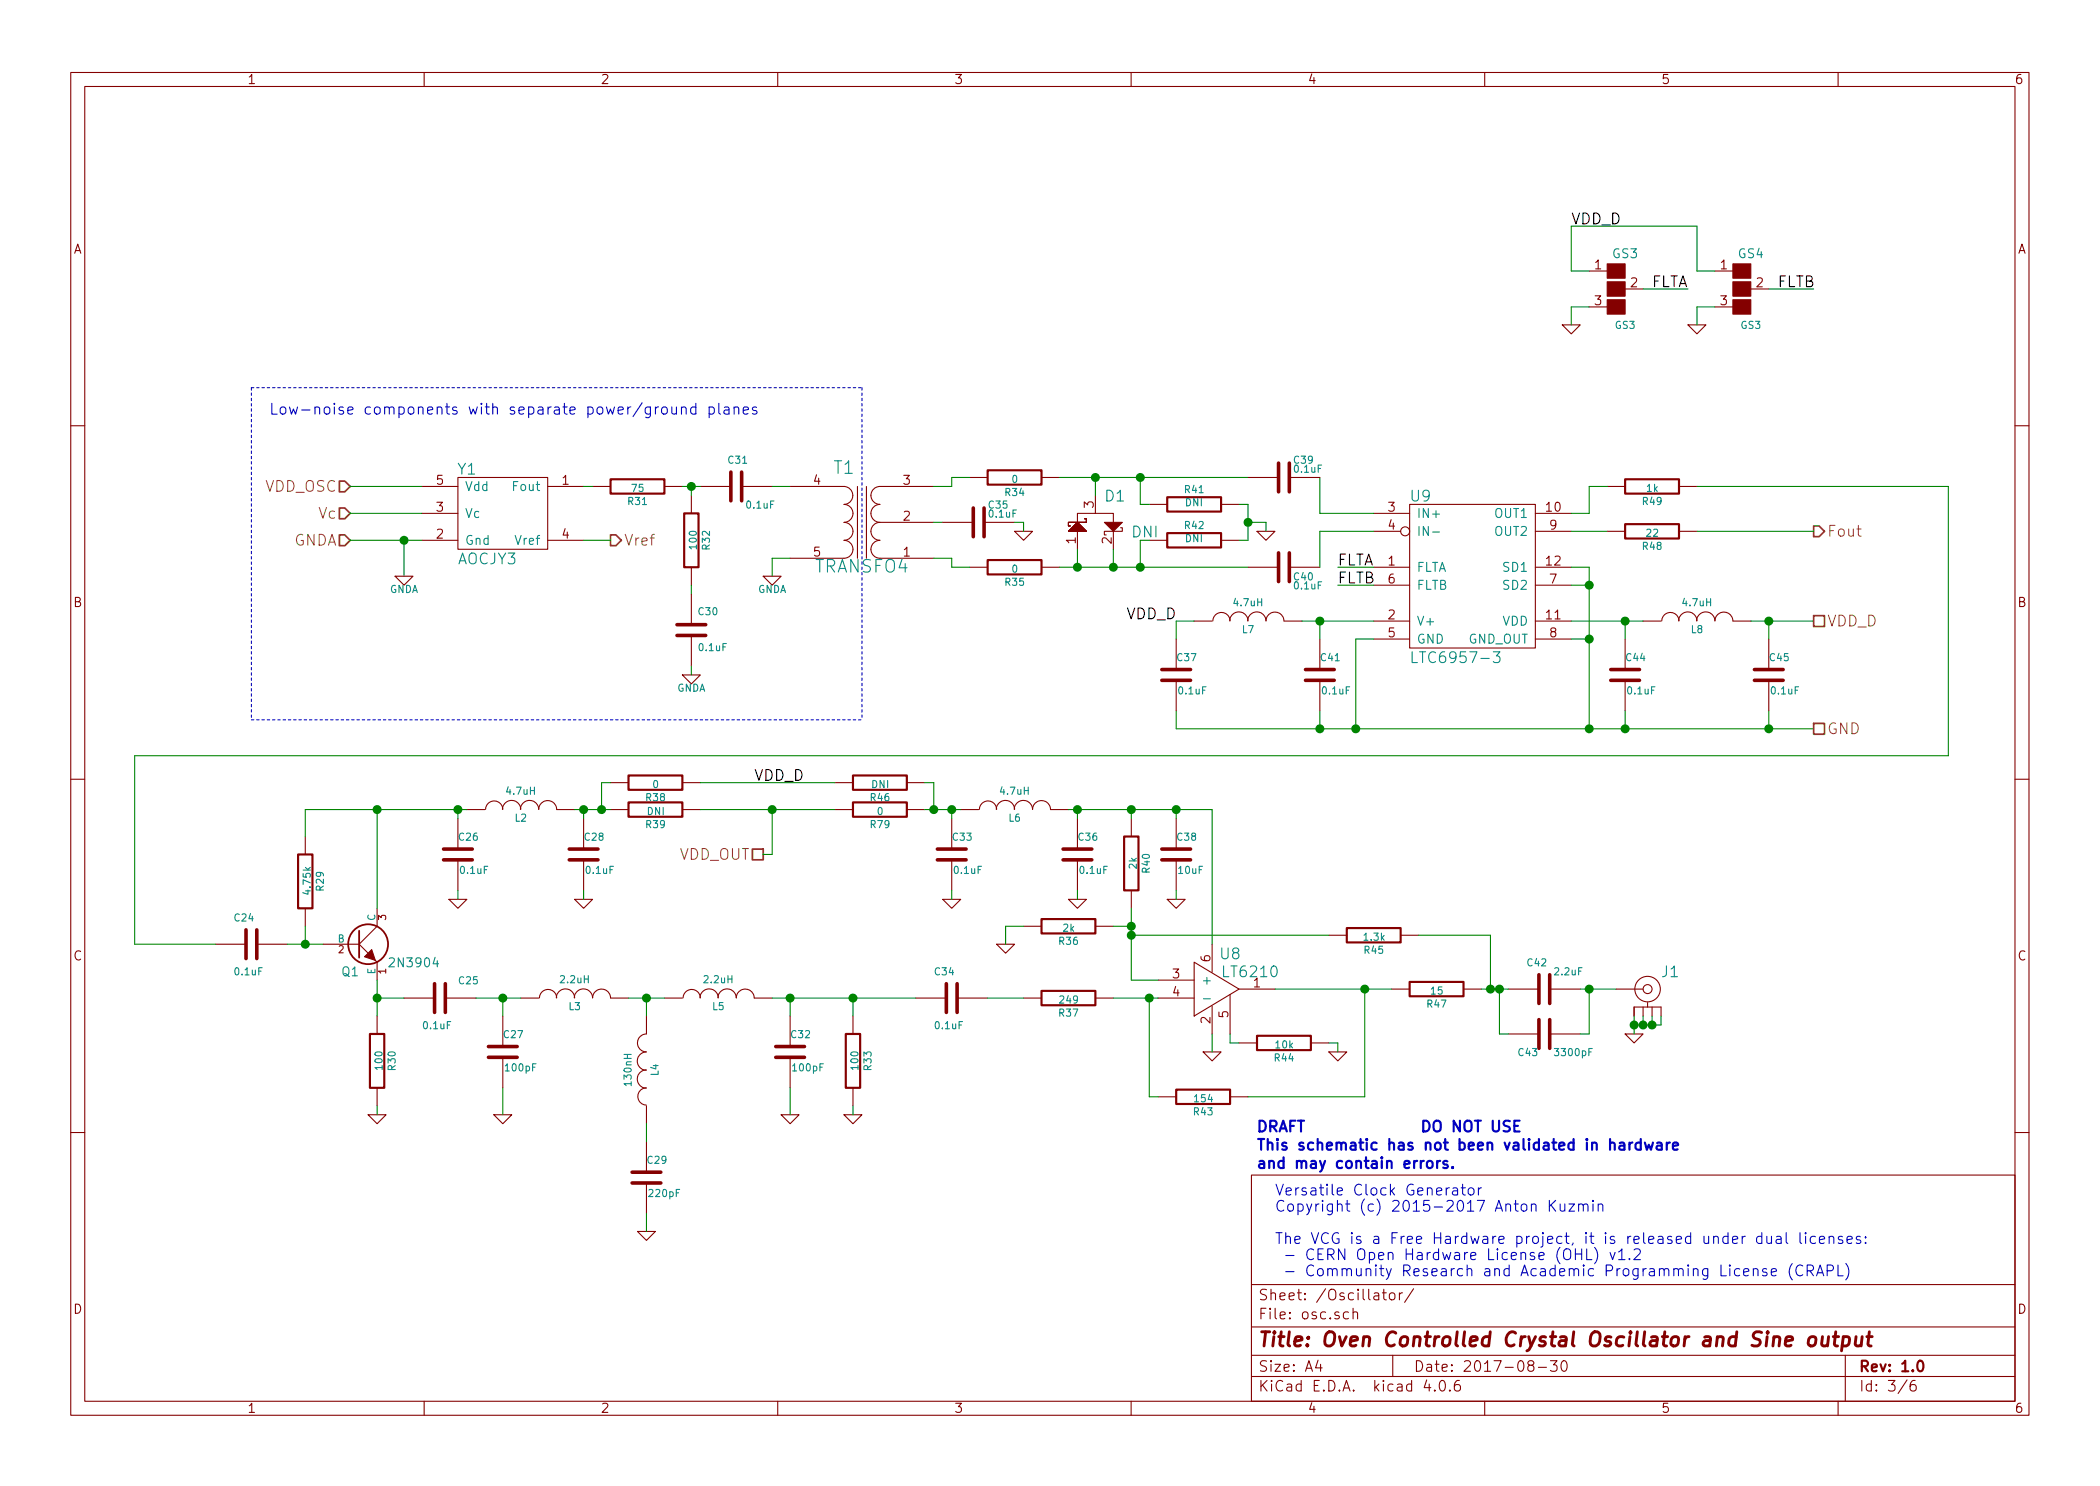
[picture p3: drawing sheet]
EESchema Schematic File Version 2
LIBS:vcg-rescue
LIBS:vcg
LIBS:power
LIBS:device
LIBS:transistors
LIBS:conn
LIBS:linear
LIBS:regul
LIBS:74xx
LIBS:cmos4000
LIBS:adc-dac
LIBS:memory
LIBS:xilinx
LIBS:microcontrollers
LIBS:dsp
LIBS:microchip
LIBS:analog_switches
LIBS:motorola
LIBS:texas
LIBS:intel
LIBS:audio
LIBS:interface
LIBS:digital-audio
LIBS:philips
LIBS:display
LIBS:cypress
LIBS:siliconi
LIBS:opto
LIBS:atmel
LIBS:contrib
LIBS:valves
LIBS:vcg-cache
EELAYER 25 0
EELAYER END
$Descr A4 11693 8268
encoding utf-8
Sheet 3 6
Title "Oven Controlled Crystal Oscillator and Sine output"
Date "2017-08-30"
Rev "1.0"
Comp ""
Comment1 ""
Comment2 ""
Comment3 ""
Comment4 ""
$EndDescr
Text Notes 7000 6500 0    60   ~ 12
DRAFT              DO NOT USE\nThis schematic has not been validated in hardware\nand may contain errors.
Text Notes 7100 7100 0    60   ~ 0
Versatile Clock Generator\nCopyright (c) 2015-2017 Anton Kuzmin\n\nThe VCG is a Free Hardware project, it is released under dual licenses:\n - CERN Open Hardware License (OHL) v1.2\n - Community Research and Academic Programming License (CRAPL)
$Comp
L AOCJY3 Y1
U 1 1
P 2550 2850
F 0 "Y1" H 2600 3100 60  0000 C CNN
F 1 "AOCJY3" H 2550 2600 60  0000 L CNN
F 2 "footprints:AOCJY3" H 2550 2850 60  0001 C CNN
F 3 "" H 2550 2850 60  0000 C CNN
	1    2550 2850
	1    0    0    -1  
$EndComp
Text HLabel 1950 2700 0    60   Input ~ 0
VDD_OSC
Text HLabel 1950 2850 0    60   Input ~ 0
Vc
Text HLabel 1950 3000 0    60   Input ~ 0
GNDA
Text HLabel 3400 3000 2    60   Output ~ 0
Vref
Wire Wire Line
	1950 2700 2350 2700
Wire Wire Line
	1950 2850 2350 2850
Wire Wire Line
	1950 3000 2350 3000
Wire Wire Line
	3250 3000 3400 3000
$Comp
L C-RESCUE-vcg C31
U 1 1
P 4100 2700
F 0 "C31" V 3950 2650 40  0000 L CNN
F 1 "0.1uF" V 4200 2750 40  0000 L CNN
F 2 "Capacitors_SMD:C_0603" H 4138 2550 30  0001 C CNN
F 3 "" H 4100 2700 60  0000 C CNN
	1    4100 2700
	0    1    1    0   
$EndComp
$Comp
L TRANSFO4 T1
U 1 1
P 4800 2900
F 0 "T1" H 4900 2600 70  0000 C CNN
F 1 "TRANSFO4" H 4800 3150 70  0000 C CNN
F 2 "footprints:XFMR_AT224" H 4800 2900 60  0001 C CNN
F 3 "" H 4800 2900 60  0000 C CNN
	1    4800 2900
	-1   0    0    1   
$EndComp
Wire Wire Line
	4300 2700 4400 2700
Wire Wire Line
	2250 3000 2250 3200
Wire Wire Line
	4300 3200 4300 3100
Wire Wire Line
	4300 3100 4400 3100
Connection ~ 2250 3000
$Comp
L GNDA-RESCUE-vcg #PWR43
U 1 1
P 2250 3200
F 0 "#PWR43" H 2250 3200 40  0001 C CNN
F 1 "GNDA" H 2250 3130 40  0000 C CNN
F 2 "" H 2250 3200 60  0000 C CNN
F 3 "" H 2250 3200 60  0000 C CNN
	1    2250 3200
	1    0    0    -1  
$EndComp
$Comp
L GNDA-RESCUE-vcg #PWR49
U 1 1
P 4300 3200
F 0 "#PWR49" H 4300 3200 40  0001 C CNN
F 1 "GNDA" H 4300 3130 40  0000 C CNN
F 2 "" H 4300 3200 60  0000 C CNN
F 3 "" H 4300 3200 60  0000 C CNN
	1    4300 3200
	1    0    0    -1  
$EndComp
Wire Notes Line
	1400 2150 4800 2150
Wire Notes Line
	4800 2150 4800 4000
Wire Notes Line
	1400 2150 1400 4000
Text Notes 1500 2300 0    60   ~ 0
Low-noise components with separate power/ground planes
$Comp
L R-RESCUE-vcg R34
U 1 1
P 5650 2650
F 0 "R34" V 5730 2650 40  0000 C CNN
F 1 "0" V 5657 2651 40  0000 C CNN
F 2 "Resistors_SMD:R_0603" V 5580 2650 30  0001 C CNN
F 3 "" H 5650 2650 30  0000 C CNN
	1    5650 2650
	0    1    1    0   
$EndComp
$Comp
L R-RESCUE-vcg R35
U 1 1
P 5650 3150
F 0 "R35" V 5730 3150 40  0000 C CNN
F 1 "0" V 5657 3151 40  0000 C CNN
F 2 "Resistors_SMD:R_0603" V 5580 3150 30  0001 C CNN
F 3 "" H 5650 3150 30  0000 C CNN
	1    5650 3150
	0    1    1    0   
$EndComp
$Comp
L R-RESCUE-vcg R41
U 1 1
P 6650 2800
F 0 "R41" V 6730 2800 40  0000 C CNN
F 1 "DNI" V 6657 2801 40  0000 C CNN
F 2 "Resistors_SMD:R_0603" V 6580 2800 30  0001 C CNN
F 3 "" H 6650 2800 30  0000 C CNN
	1    6650 2800
	0    -1   -1   0   
$EndComp
$Comp
L LTC6957-3 U9
U 1 1
P 8200 3200
F 0 "U9" H 7850 3650 60  0000 L CNN
F 1 "LTC6957-3" H 7850 2750 60  0000 L CNN
F 2 "Housings_SSOP:MSOP-12_3x4mm_Pitch0.65mm" H 7850 3350 60  0001 C CNN
F 3 "" H 7850 3350 60  0000 C CNN
	1    8200 3200
	1    0    0    -1  
$EndComp
Wire Wire Line
	5200 2700 5300 2700
Wire Wire Line
	5300 2700 5300 2650
Wire Wire Line
	5300 2650 5400 2650
Wire Wire Line
	5200 3100 5300 3100
Wire Wire Line
	5300 3100 5300 3150
Wire Wire Line
	5300 3150 5400 3150
Wire Wire Line
	5900 2650 6950 2650
Wire Wire Line
	5900 3150 6950 3150
Wire Wire Line
	7350 2650 7350 2850
Wire Wire Line
	7350 2850 7650 2850
Wire Wire Line
	7350 3150 7350 2950
Wire Wire Line
	7350 2950 7650 2950
$Comp
L GND-RESCUE-vcg #PWR54
U 1 1
P 5700 2950
F 0 "#PWR54" H 5700 2950 30  0001 C CNN
F 1 "GND" H 5700 2880 30  0001 C CNN
F 2 "" H 5700 2950 60  0000 C CNN
F 3 "" H 5700 2950 60  0000 C CNN
	1    5700 2950
	1    0    0    -1  
$EndComp
$Comp
L C-RESCUE-vcg C39
U 1 1
P 7150 2650
F 0 "C39" V 7050 2700 40  0000 L CNN
F 1 "0.1uF" V 7100 2700 40  0000 L CNN
F 2 "Capacitors_SMD:C_0603" H 7188 2500 30  0001 C CNN
F 3 "" H 7150 2650 60  0000 C CNN
	1    7150 2650
	0    1    1    0   
$EndComp
$Comp
L C-RESCUE-vcg C40
U 1 1
P 7150 3150
F 0 "C40" V 7200 3200 40  0000 L CNN
F 1 "0.1uF" V 7250 3200 40  0000 L CNN
F 2 "Capacitors_SMD:C_0603" H 7188 3000 30  0001 C CNN
F 3 "" H 7150 3150 60  0000 C CNN
	1    7150 3150
	0    1    1    0   
$EndComp
$Comp
L C-RESCUE-vcg C37
U 1 1
P 6550 3750
F 0 "C37" H 6550 3850 40  0000 L CNN
F 1 "0.1uF" H 6556 3665 40  0000 L CNN
F 2 "Capacitors_SMD:C_0603" H 6588 3600 30  0001 C CNN
F 3 "" H 6550 3750 60  0000 C CNN
	1    6550 3750
	1    0    0    -1  
$EndComp
$Comp
L C-RESCUE-vcg C41
U 1 1
P 7350 3750
F 0 "C41" H 7350 3850 40  0000 L CNN
F 1 "0.1uF" H 7356 3665 40  0000 L CNN
F 2 "Capacitors_SMD:C_0603" H 7388 3600 30  0001 C CNN
F 3 "" H 7350 3750 60  0000 C CNN
	1    7350 3750
	1    0    0    -1  
$EndComp
$Comp
L INDUCTOR L7
U 1 1
P 6950 3450
F 0 "L7" V 6900 3450 40  0000 C CNN
F 1 "4.7uH" V 7050 3450 40  0000 C CNN
F 2 "footprints:IND_0603" H 6950 3450 60  0001 C CNN
F 3 "" H 6950 3450 60  0000 C CNN
	1    6950 3450
	0    -1   -1   0   
$EndComp
$Comp
L C-RESCUE-vcg C44
U 1 1
P 9050 3750
F 0 "C44" H 9050 3850 40  0000 L CNN
F 1 "0.1uF" H 9056 3665 40  0000 L CNN
F 2 "Capacitors_SMD:C_0603" H 9088 3600 30  0001 C CNN
F 3 "" H 9050 3750 60  0000 C CNN
	1    9050 3750
	1    0    0    -1  
$EndComp
$Comp
L INDUCTOR L8
U 1 1
P 9450 3450
F 0 "L8" V 9400 3450 40  0000 C CNN
F 1 "4.7uH" V 9550 3450 40  0000 C CNN
F 2 "footprints:IND_0603" H 9450 3450 60  0001 C CNN
F 3 "" H 9450 3450 60  0000 C CNN
	1    9450 3450
	0    -1   -1   0   
$EndComp
$Comp
L C-RESCUE-vcg C45
U 1 1
P 9850 3750
F 0 "C45" H 9850 3850 40  0000 L CNN
F 1 "0.1uF" H 9856 3665 40  0000 L CNN
F 2 "Capacitors_SMD:C_0603" H 9888 3600 30  0001 C CNN
F 3 "" H 9850 3750 60  0000 C CNN
	1    9850 3750
	1    0    0    -1  
$EndComp
Wire Wire Line
	7250 3450 7650 3450
Wire Wire Line
	7350 3550 7350 3450
Connection ~ 7350 3450
Wire Wire Line
	8750 3450 9150 3450
Wire Wire Line
	9050 3550 9050 3450
Connection ~ 9050 3450
Wire Wire Line
	6550 3550 6550 3450
Wire Wire Line
	6550 3450 6650 3450
Wire Wire Line
	6550 3950 6550 4050
Wire Wire Line
	6550 4050 10100 4050
Wire Wire Line
	9850 4050 9850 3950
Wire Wire Line
	9050 3950 9050 4050
Connection ~ 9050 4050
Wire Wire Line
	8750 3550 8850 3550
Connection ~ 8850 4050
Wire Wire Line
	7650 3550 7550 3550
Wire Wire Line
	7550 3550 7550 4050
Connection ~ 7550 4050
Wire Wire Line
	7350 3950 7350 4050
Connection ~ 7350 4050
Wire Wire Line
	9750 3450 10100 3450
Wire Wire Line
	9850 3450 9850 3550
Text HLabel 10100 3450 2    60   UnSpc ~ 0
VDD_D
Text HLabel 10100 4050 2    60   UnSpc ~ 0
GND
Connection ~ 9850 3450
Connection ~ 9850 4050
Text Label 6550 3450 2    60   ~ 0
VDD_D
Wire Wire Line
	7450 3150 7650 3150
Wire Wire Line
	7450 3250 7650 3250
Text Label 7450 3150 0    60   ~ 0
FLTA
Text Label 7450 3250 0    60   ~ 0
FLTB
Wire Wire Line
	8850 3150 8850 4050
$Comp
L R-RESCUE-vcg R48
U 1 1
P 9200 2950
F 0 "R48" V 9280 2950 40  0000 C CNN
F 1 "22" V 9207 2951 40  0000 C CNN
F 2 "Resistors_SMD:R_0603" V 9130 2950 30  0001 C CNN
F 3 "" H 9200 2950 30  0000 C CNN
	1    9200 2950
	0    1    1    0   
$EndComp
$Comp
L R-RESCUE-vcg R49
U 1 1
P 9200 2700
F 0 "R49" V 9280 2700 40  0000 C CNN
F 1 "1k" V 9207 2701 40  0000 C CNN
F 2 "Resistors_SMD:R_0603" V 9130 2700 30  0001 C CNN
F 3 "" H 9200 2700 30  0000 C CNN
	1    9200 2700
	0    1    1    0   
$EndComp
Text HLabel 10100 2950 2    60   Output ~ 0
Fout
Wire Wire Line
	9450 2950 10100 2950
$Comp
L GND-RESCUE-vcg #PWR61
U 1 1
P 9100 5750
F 0 "#PWR61" H 9100 5750 30  0001 C CNN
F 1 "GND" H 9100 5680 30  0001 C CNN
F 2 "" H 9100 5750 60  0000 C CNN
F 3 "" H 9100 5750 60  0000 C CNN
	1    9100 5750
	1    0    0    -1  
$EndComp
$Comp
L GS3 GS3
U 1 1
P 9000 1600
F 0 "GS3" H 9050 1800 50  0000 C CNN
F 1 "GS3" H 9050 1401 40  0000 C CNN
F 2 "Connect:GS3" H 9000 1600 60  0001 C CNN
F 3 "" H 9000 1600 60  0000 C CNN
	1    9000 1600
	1    0    0    -1  
$EndComp
$Comp
L GS3 GS4
U 1 1
P 9700 1600
F 0 "GS4" H 9750 1800 50  0000 C CNN
F 1 "GS3" H 9750 1401 40  0000 C CNN
F 2 "Connect:GS3" H 9700 1600 60  0001 C CNN
F 3 "" H 9700 1600 60  0000 C CNN
	1    9700 1600
	1    0    0    -1  
$EndComp
$Comp
L GND-RESCUE-vcg #PWR60
U 1 1
P 8750 1800
F 0 "#PWR60" H 8750 1800 30  0001 C CNN
F 1 "GND" H 8750 1730 30  0001 C CNN
F 2 "" H 8750 1800 60  0000 C CNN
F 3 "" H 8750 1800 60  0000 C CNN
	1    8750 1800
	1    0    0    -1  
$EndComp
$Comp
L GND-RESCUE-vcg #PWR62
U 1 1
P 9450 1800
F 0 "#PWR62" H 9450 1800 30  0001 C CNN
F 1 "GND" H 9450 1730 30  0001 C CNN
F 2 "" H 9450 1800 60  0000 C CNN
F 3 "" H 9450 1800 60  0000 C CNN
	1    9450 1800
	1    0    0    -1  
$EndComp
Wire Wire Line
	8750 1800 8750 1700
Wire Wire Line
	8750 1700 8850 1700
Wire Wire Line
	9450 1800 9450 1700
Wire Wire Line
	9450 1700 9550 1700
Wire Wire Line
	9400 1600 9150 1600
Wire Wire Line
	10100 1600 9850 1600
Wire Wire Line
	8850 1500 8750 1500
Wire Wire Line
	8750 1500 8750 1250
Wire Wire Line
	8750 1250 9450 1250
Wire Wire Line
	9450 1250 9450 1500
Wire Wire Line
	9450 1500 9550 1500
Text Label 8750 1250 0    60   ~ 0
VDD_D
Text Label 9200 1600 0    60   ~ 0
FLTA
Text Label 9900 1600 0    60   ~ 0
FLTB
$Comp
L R-RESCUE-vcg R31
U 1 1
P 3550 2700
F 0 "R31" V 3630 2700 40  0000 C CNN
F 1 "75" V 3557 2701 40  0000 C CNN
F 2 "Resistors_SMD:R_0603" V 3480 2700 30  0001 C CNN
F 3 "" H 3550 2700 30  0000 C CNN
	1    3550 2700
	0    1    1    0   
$EndComp
Wire Wire Line
	3250 2700 3300 2700
Wire Wire Line
	3800 2700 3900 2700
$Comp
L R-RESCUE-vcg R32
U 1 1
P 3850 3000
F 0 "R32" V 3930 3000 40  0000 C CNN
F 1 "100" V 3857 3001 40  0000 C CNN
F 2 "Resistors_SMD:R_0603" V 3780 3000 30  0001 C CNN
F 3 "" H 3850 3000 30  0000 C CNN
	1    3850 3000
	1    0    0    -1  
$EndComp
$Comp
L GNDA-RESCUE-vcg #PWR48
U 1 1
P 3850 3750
F 0 "#PWR48" H 3850 3750 40  0001 C CNN
F 1 "GNDA" H 3850 3680 40  0000 C CNN
F 2 "" H 3850 3750 60  0000 C CNN
F 3 "" H 3850 3750 60  0000 C CNN
	1    3850 3750
	1    0    0    -1  
$EndComp
Wire Wire Line
	3850 2750 3850 2700
Connection ~ 3850 2700
Wire Wire Line
	3850 3250 3850 3300
$Comp
L HSMS2812 D1
U 1 1
P 6100 2900
F 0 "D1" H 6150 3050 60  0000 L CNN
F 1 "DNI" H 6300 2850 60  0000 L CNN
F 2 "TO_SOT_Packages_SMD:SOT-23" V 6000 2850 60  0001 C CNN
F 3 "" V 6000 2850 60  0000 C CNN
	1    6100 2900
	1    0    0    -1  
$EndComp
Wire Wire Line
	6100 2750 6100 2650
Connection ~ 6100 2650
Wire Wire Line
	6000 3050 6000 3150
Connection ~ 6000 3150
Wire Wire Line
	6200 3050 6200 3150
Connection ~ 6200 3150
Wire Wire Line
	5200 2900 5250 2900
$Comp
L NPN Q1
U 1 1
P 2000 5250
F 0 "Q1" H 2000 5100 50  0000 R CNN
F 1 "2N3904" H 2450 5150 50  0000 R CNN
F 2 "TO_SOT_Packages_THT:TO-92_Inline_Narrow_Oval" H 2000 5250 60  0001 C CNN
F 3 "" H 2000 5250 60  0000 C CNN
	1    2000 5250
	1    0    0    -1  
$EndComp
$Comp
L C-RESCUE-vcg C24
U 1 1
P 1400 5250
F 0 "C24" V 1250 5150 40  0000 L CNN
F 1 "0.1uF" V 1550 5150 40  0000 L CNN
F 2 "Capacitors_SMD:C_0603" H 1438 5100 30  0001 C CNN
F 3 "" H 1400 5250 60  0000 C CNN
	1    1400 5250
	0    1    1    0   
$EndComp
$Comp
L R-RESCUE-vcg R30
U 1 1
P 2100 5900
F 0 "R30" V 2180 5900 40  0000 C CNN
F 1 "100" V 2107 5901 40  0000 C CNN
F 2 "Resistors_SMD:R_0603" V 2030 5900 30  0001 C CNN
F 3 "" H 2100 5900 30  0000 C CNN
	1    2100 5900
	1    0    0    -1  
$EndComp
$Comp
L R-RESCUE-vcg R29
U 1 1
P 1700 4900
F 0 "R29" V 1780 4900 40  0000 C CNN
F 1 "4.75k" V 1707 4901 40  0000 C CNN
F 2 "Resistors_SMD:R_0603" V 1630 4900 30  0001 C CNN
F 3 "" H 1700 4900 30  0000 C CNN
	1    1700 4900
	1    0    0    -1  
$EndComp
$Comp
L GND-RESCUE-vcg #PWR42
U 1 1
P 2100 6200
F 0 "#PWR42" H 2100 6200 30  0001 C CNN
F 1 "GND" H 2100 6130 30  0001 C CNN
F 2 "" H 2100 6200 60  0000 C CNN
F 3 "" H 2100 6200 60  0000 C CNN
	1    2100 6200
	1    0    0    -1  
$EndComp
$Comp
L INDUCTOR L2
U 1 1
P 2900 4500
F 0 "L2" V 2850 4500 40  0000 C CNN
F 1 "4.7uH" V 3000 4500 40  0000 C CNN
F 2 "footprints:IND_0603" H 2900 4500 60  0001 C CNN
F 3 "" H 2900 4500 60  0000 C CNN
	1    2900 4500
	0    -1   -1   0   
$EndComp
$Comp
L C-RESCUE-vcg C26
U 1 1
P 2550 4750
F 0 "C26" H 2550 4850 40  0000 L CNN
F 1 "0.1uF" H 2556 4665 40  0000 L CNN
F 2 "Capacitors_SMD:C_0603" H 2588 4600 30  0001 C CNN
F 3 "" H 2550 4750 60  0000 C CNN
	1    2550 4750
	1    0    0    -1  
$EndComp
$Comp
L C-RESCUE-vcg C28
U 1 1
P 3250 4750
F 0 "C28" H 3250 4850 40  0000 L CNN
F 1 "0.1uF" H 3256 4665 40  0000 L CNN
F 2 "Capacitors_SMD:C_0603" H 3288 4600 30  0001 C CNN
F 3 "" H 3250 4750 60  0000 C CNN
	1    3250 4750
	1    0    0    -1  
$EndComp
$Comp
L GND-RESCUE-vcg #PWR44
U 1 1
P 2550 5000
F 0 "#PWR44" H 2550 5000 30  0001 C CNN
F 1 "GND" H 2550 4930 30  0001 C CNN
F 2 "" H 2550 5000 60  0000 C CNN
F 3 "" H 2550 5000 60  0000 C CNN
	1    2550 5000
	1    0    0    -1  
$EndComp
$Comp
L GND-RESCUE-vcg #PWR46
U 1 1
P 3250 5000
F 0 "#PWR46" H 3250 5000 30  0001 C CNN
F 1 "GND" H 3250 4930 30  0001 C CNN
F 2 "" H 3250 5000 60  0000 C CNN
F 3 "" H 3250 5000 60  0000 C CNN
	1    3250 5000
	1    0    0    -1  
$EndComp
Wire Wire Line
	750  5250 1200 5250
Wire Wire Line
	1600 5250 1800 5250
Connection ~ 1700 5250
Wire Wire Line
	2100 5450 2100 5650
Wire Wire Line
	2100 6150 2100 6200
Wire Wire Line
	1700 4500 2600 4500
Wire Wire Line
	1700 4500 1700 4650
Wire Wire Line
	2100 5050 2100 4500
Connection ~ 2100 4500
Wire Wire Line
	2550 4550 2550 4500
Connection ~ 2550 4500
Wire Wire Line
	2550 4950 2550 5000
Wire Wire Line
	3250 4950 3250 5000
Wire Wire Line
	3250 4500 3250 4550
$Comp
L INDUCTOR L3
U 1 1
P 3200 5550
F 0 "L3" V 3150 5550 40  0000 C CNN
F 1 "2.2uH" V 3300 5550 40  0000 C CNN
F 2 "footprints:IND_0805" H 3200 5550 60  0001 C CNN
F 3 "" H 3200 5550 60  0000 C CNN
	1    3200 5550
	0    -1   -1   0   
$EndComp
$Comp
L INDUCTOR L5
U 1 1
P 4000 5550
F 0 "L5" V 3950 5550 40  0000 C CNN
F 1 "2.2uH" V 4100 5550 40  0000 C CNN
F 2 "footprints:IND_0805" H 4000 5550 60  0001 C CNN
F 3 "" H 4000 5550 60  0000 C CNN
	1    4000 5550
	0    -1   -1   0   
$EndComp
$Comp
L INDUCTOR L4
U 1 1
P 3600 5950
F 0 "L4" V 3550 5950 40  0000 C CNN
F 1 "130nH" V 3700 5950 40  0000 C CNN
F 2 "footprints:IND_0603" H 3600 5950 60  0001 C CNN
F 3 "" H 3600 5950 60  0000 C CNN
	1    3600 5950
	-1   0    0    1   
$EndComp
$Comp
L C-RESCUE-vcg C27
U 1 1
P 2800 5850
F 0 "C27" H 2800 5950 40  0000 L CNN
F 1 "100pF" H 2806 5765 40  0000 L CNN
F 2 "Capacitors_SMD:C_0805" H 2800 5850 60  0001 C CNN
F 3 "" H 2800 5850 60  0001 C CNN
	1    2800 5850
	1    0    0    -1  
$EndComp
$Comp
L C-RESCUE-vcg C32
U 1 1
P 4400 5850
F 0 "C32" H 4400 5950 40  0000 L CNN
F 1 "100pF" H 4406 5765 40  0000 L CNN
F 2 "Capacitors_SMD:C_0805" H 4438 5700 30  0001 C CNN
F 3 "" H 4400 5850 60  0000 C CNN
	1    4400 5850
	1    0    0    -1  
$EndComp
$Comp
L C-RESCUE-vcg C29
U 1 1
P 3600 6550
F 0 "C29" H 3600 6650 40  0000 L CNN
F 1 "220pF" H 3606 6465 40  0000 L CNN
F 2 "Capacitors_SMD:C_0805" H 3638 6400 30  0001 C CNN
F 3 "" H 3600 6550 60  0000 C CNN
	1    3600 6550
	1    0    0    -1  
$EndComp
$Comp
L GND-RESCUE-vcg #PWR45
U 1 1
P 2800 6200
F 0 "#PWR45" H 2800 6200 30  0001 C CNN
F 1 "GND" H 2800 6130 30  0001 C CNN
F 2 "" H 2800 6200 60  0000 C CNN
F 3 "" H 2800 6200 60  0000 C CNN
	1    2800 6200
	1    0    0    -1  
$EndComp
$Comp
L GND-RESCUE-vcg #PWR50
U 1 1
P 4400 6200
F 0 "#PWR50" H 4400 6200 30  0001 C CNN
F 1 "GND" H 4400 6130 30  0001 C CNN
F 2 "" H 4400 6200 60  0000 C CNN
F 3 "" H 4400 6200 60  0000 C CNN
	1    4400 6200
	1    0    0    -1  
$EndComp
$Comp
L GND-RESCUE-vcg #PWR47
U 1 1
P 3600 6850
F 0 "#PWR47" H 3600 6850 30  0001 C CNN
F 1 "GND" H 3600 6780 30  0001 C CNN
F 2 "" H 3600 6850 60  0000 C CNN
F 3 "" H 3600 6850 60  0000 C CNN
	1    3600 6850
	1    0    0    -1  
$EndComp
Connection ~ 2100 5550
Wire Wire Line
	2800 5650 2800 5550
Connection ~ 2800 5550
Wire Wire Line
	2800 6050 2800 6200
Wire Wire Line
	3500 5550 3700 5550
Wire Wire Line
	3600 5650 3600 5550
Connection ~ 3600 5550
Wire Wire Line
	3600 6250 3600 6350
Wire Wire Line
	3600 6750 3600 6850
Wire Wire Line
	4300 5550 5100 5550
Wire Wire Line
	4400 5550 4400 5650
Wire Wire Line
	4400 6050 4400 6200
$Comp
L R-RESCUE-vcg R33
U 1 1
P 4750 5900
F 0 "R33" V 4830 5900 40  0000 C CNN
F 1 "100" V 4757 5901 40  0000 C CNN
F 2 "Resistors_SMD:R_0603" V 4680 5900 30  0001 C CNN
F 3 "" H 4750 5900 30  0000 C CNN
	1    4750 5900
	1    0    0    -1  
$EndComp
$Comp
L GND-RESCUE-vcg #PWR51
U 1 1
P 4750 6200
F 0 "#PWR51" H 4750 6200 30  0001 C CNN
F 1 "GND" H 4750 6130 30  0001 C CNN
F 2 "" H 4750 6200 60  0000 C CNN
F 3 "" H 4750 6200 60  0000 C CNN
	1    4750 6200
	1    0    0    -1  
$EndComp
$Comp
L C-RESCUE-vcg C34
U 1 1
P 5300 5550
F 0 "C34" V 5150 5450 40  0000 L CNN
F 1 "0.1uF" V 5450 5450 40  0000 L CNN
F 2 "Capacitors_SMD:C_0603" H 5338 5400 30  0001 C CNN
F 3 "" H 5300 5550 60  0000 C CNN
	1    5300 5550
	0    1    1    0   
$EndComp
Connection ~ 4400 5550
Wire Wire Line
	4750 5650 4750 5550
Connection ~ 4750 5550
Wire Wire Line
	4750 6150 4750 6200
Wire Wire Line
	10850 2700 10850 4200
Wire Wire Line
	10850 4200 750  4200
$Comp
L R-RESCUE-vcg R37
U 1 1
P 5950 5550
F 0 "R37" V 6030 5550 40  0000 C CNN
F 1 "249" V 5957 5551 40  0000 C CNN
F 2 "Resistors_SMD:R_0603" V 5880 5550 30  0001 C CNN
F 3 "" H 5950 5550 30  0000 C CNN
	1    5950 5550
	0    1    1    0   
$EndComp
$Comp
L R-RESCUE-vcg R43
U 1 1
P 6700 6100
F 0 "R43" V 6780 6100 40  0000 C CNN
F 1 "154" V 6707 6101 40  0000 C CNN
F 2 "Resistors_SMD:R_0603" V 6630 6100 30  0001 C CNN
F 3 "" H 6700 6100 30  0000 C CNN
	1    6700 6100
	0    1    1    0   
$EndComp
$Comp
L R-RESCUE-vcg R44
U 1 1
P 7150 5800
F 0 "R44" V 7230 5800 40  0000 C CNN
F 1 "10k" V 7157 5801 40  0000 C CNN
F 2 "Resistors_SMD:R_0603" V 7080 5800 30  0001 C CNN
F 3 "" H 7150 5800 30  0000 C CNN
	1    7150 5800
	0    1    1    0   
$EndComp
$Comp
L R-RESCUE-vcg R47
U 1 1
P 8000 5500
F 0 "R47" V 8080 5500 40  0000 C CNN
F 1 "15" V 8007 5501 40  0000 C CNN
F 2 "Resistors_SMD:R_0603" V 7930 5500 30  0001 C CNN
F 3 "" H 8000 5500 30  0000 C CNN
	1    8000 5500
	0    1    1    0   
$EndComp
$Comp
L C-RESCUE-vcg C42
U 1 1
P 8600 5500
F 0 "C42" V 8450 5400 40  0000 L CNN
F 1 "2.2uF" V 8500 5550 40  0000 L CNN
F 2 "Capacitors_SMD:C_1206" H 8638 5350 30  0001 C CNN
F 3 "" H 8600 5500 60  0000 C CNN
	1    8600 5500
	0    1    1    0   
$EndComp
$Comp
L C-RESCUE-vcg C43
U 1 1
P 8600 5750
F 0 "C43" V 8700 5600 40  0000 L CNN
F 1 "3300pF" V 8700 5800 40  0000 L CNN
F 2 "Capacitors_SMD:C_0603" H 8638 5600 30  0001 C CNN
F 3 "" H 8600 5750 60  0000 C CNN
	1    8600 5750
	0    1    1    0   
$EndComp
Wire Wire Line
	8400 5750 8350 5750
Wire Wire Line
	8350 5750 8350 5500
Connection ~ 8350 5500
Wire Wire Line
	8800 5500 9000 5500
Wire Wire Line
	8800 5750 8850 5750
Wire Wire Line
	8850 5750 8850 5500
Connection ~ 8850 5500
$Comp
L R-RESCUE-vcg R36
U 1 1
P 5950 5150
F 0 "R36" V 6030 5150 40  0000 C CNN
F 1 "2k" V 5957 5151 40  0000 C CNN
F 2 "Resistors_SMD:R_0603" V 5880 5150 30  0001 C CNN
F 3 "" H 5950 5150 30  0000 C CNN
	1    5950 5150
	0    1    1    0   
$EndComp
$Comp
L R-RESCUE-vcg R40
U 1 1
P 6300 4800
F 0 "R40" V 6380 4800 40  0000 C CNN
F 1 "2k" V 6307 4801 40  0000 C CNN
F 2 "Resistors_SMD:R_0603" V 6230 4800 30  0001 C CNN
F 3 "" H 6300 4800 30  0000 C CNN
	1    6300 4800
	1    0    0    -1  
$EndComp
$Comp
L R-RESCUE-vcg R45
U 1 1
P 7650 5200
F 0 "R45" V 7730 5200 40  0000 C CNN
F 1 "1.3k" V 7657 5201 40  0000 C CNN
F 2 "Resistors_SMD:R_0603" V 7580 5200 30  0001 C CNN
F 3 "" H 7650 5200 30  0000 C CNN
	1    7650 5200
	0    1    1    0   
$EndComp
$Comp
L INDUCTOR L6
U 1 1
P 5650 4500
F 0 "L6" V 5600 4500 40  0000 C CNN
F 1 "4.7uH" V 5750 4500 40  0000 C CNN
F 2 "footprints:IND_0603" H 5650 4500 60  0001 C CNN
F 3 "" H 5650 4500 60  0000 C CNN
	1    5650 4500
	0    -1   -1   0   
$EndComp
$Comp
L C-RESCUE-vcg C33
U 1 1
P 5300 4750
F 0 "C33" H 5300 4850 40  0000 L CNN
F 1 "0.1uF" H 5306 4665 40  0000 L CNN
F 2 "Capacitors_SMD:C_0603" H 5338 4600 30  0001 C CNN
F 3 "" H 5300 4750 60  0000 C CNN
	1    5300 4750
	1    0    0    -1  
$EndComp
$Comp
L C-RESCUE-vcg C36
U 1 1
P 6000 4750
F 0 "C36" H 6000 4850 40  0000 L CNN
F 1 "0.1uF" H 6006 4665 40  0000 L CNN
F 2 "Capacitors_SMD:C_0603" H 6038 4600 30  0001 C CNN
F 3 "" H 6000 4750 60  0000 C CNN
	1    6000 4750
	1    0    0    -1  
$EndComp
$Comp
L GND-RESCUE-vcg #PWR52
U 1 1
P 5300 5000
F 0 "#PWR52" H 5300 5000 30  0001 C CNN
F 1 "GND" H 5300 4930 30  0001 C CNN
F 2 "" H 5300 5000 60  0000 C CNN
F 3 "" H 5300 5000 60  0000 C CNN
	1    5300 5000
	1    0    0    -1  
$EndComp
$Comp
L GND-RESCUE-vcg #PWR55
U 1 1
P 6000 5000
F 0 "#PWR55" H 6000 5000 30  0001 C CNN
F 1 "GND" H 6000 4930 30  0001 C CNN
F 2 "" H 6000 5000 60  0000 C CNN
F 3 "" H 6000 5000 60  0000 C CNN
	1    6000 5000
	1    0    0    -1  
$EndComp
$Comp
L GND-RESCUE-vcg #PWR53
U 1 1
P 5600 5250
F 0 "#PWR53" H 5600 5250 30  0001 C CNN
F 1 "GND" H 5600 5180 30  0001 C CNN
F 2 "" H 5600 5250 60  0000 C CNN
F 3 "" H 5600 5250 60  0000 C CNN
	1    5600 5250
	1    0    0    -1  
$EndComp
Wire Wire Line
	5300 4550 5300 4500
Wire Wire Line
	5300 4950 5300 5000
Wire Wire Line
	5950 4500 6750 4500
Wire Wire Line
	6000 4500 6000 4550
Wire Wire Line
	6000 4950 6000 5000
Wire Wire Line
	5700 5150 5600 5150
Wire Wire Line
	5600 5150 5600 5250
Wire Wire Line
	6200 5150 6300 5150
Wire Wire Line
	6300 5050 6300 5450
Wire Wire Line
	6300 4500 6300 4550
Connection ~ 6000 4500
$Comp
L LT6210 U8
U 1 1
P 6650 5500
F 0 "U8" H 6850 5700 60  0000 C CNN
F 1 "LT6210" H 6800 5600 60  0000 L CNN
F 2 "TO_SOT_Packages_SMD:SOT-23-6" H 6650 5500 60  0001 C CNN
F 3 "" H 6650 5500 60  0000 C CNN
	1    6650 5500
	1    0    0    -1  
$EndComp
$Comp
L GND-RESCUE-vcg #PWR57
U 1 1
P 6750 5850
F 0 "#PWR57" H 6750 5850 30  0001 C CNN
F 1 "GND" H 6750 5780 30  0001 C CNN
F 2 "" H 6750 5850 60  0000 C CNN
F 3 "" H 6750 5850 60  0000 C CNN
	1    6750 5850
	1    0    0    -1  
$EndComp
$Comp
L GND-RESCUE-vcg #PWR59
U 1 1
P 7450 5850
F 0 "#PWR59" H 7450 5850 30  0001 C CNN
F 1 "GND" H 7450 5780 30  0001 C CNN
F 2 "" H 7450 5850 60  0000 C CNN
F 3 "" H 7450 5850 60  0000 C CNN
	1    7450 5850
	1    0    0    -1  
$EndComp
Wire Wire Line
	6750 5750 6750 5850
Wire Wire Line
	6850 5750 6850 5800
Wire Wire Line
	6850 5800 6900 5800
Wire Wire Line
	7400 5800 7450 5800
Wire Wire Line
	7450 5800 7450 5850
Wire Wire Line
	7100 5500 7750 5500
Wire Wire Line
	8250 5500 8400 5500
Wire Wire Line
	5500 5550 5700 5550
Wire Wire Line
	6200 5550 6450 5550
Wire Wire Line
	6450 6100 6400 6100
Wire Wire Line
	6400 6100 6400 5550
Connection ~ 6400 5550
Wire Wire Line
	7600 5500 7600 6100
Wire Wire Line
	7600 6100 6950 6100
Connection ~ 7600 5500
Wire Wire Line
	6750 4500 6750 5250
Connection ~ 6300 4500
Wire Wire Line
	6300 5450 6450 5450
Connection ~ 6300 5150
Wire Wire Line
	7900 5200 8300 5200
Wire Wire Line
	8300 5200 8300 5500
Connection ~ 8300 5500
Wire Wire Line
	7400 5200 6300 5200
Connection ~ 6300 5200
Wire Wire Line
	1700 5150 1700 5250
Wire Wire Line
	750  4200 750  5250
$Comp
L C-RESCUE-vcg C25
U 1 1
P 2450 5550
F 0 "C25" V 2350 5650 40  0000 L CNN
F 1 "0.1uF" V 2600 5450 40  0000 L CNN
F 2 "Capacitors_SMD:C_0603" H 2488 5400 30  0001 C CNN
F 3 "" H 2450 5550 60  0000 C CNN
	1    2450 5550
	0    1    1    0   
$EndComp
Wire Wire Line
	2100 5550 2250 5550
Wire Wire Line
	2650 5550 2900 5550
$Comp
L C-RESCUE-vcg C38
U 1 1
P 6550 4750
F 0 "C38" H 6550 4850 40  0000 L CNN
F 1 "10uF" H 6556 4665 40  0000 L CNN
F 2 "Capacitors_SMD:C_1210" H 6588 4600 30  0001 C CNN
F 3 "" H 6550 4750 60  0000 C CNN
	1    6550 4750
	1    0    0    -1  
$EndComp
$Comp
L GND-RESCUE-vcg #PWR56
U 1 1
P 6550 5000
F 0 "#PWR56" H 6550 5000 30  0001 C CNN
F 1 "GND" H 6550 4930 30  0001 C CNN
F 2 "" H 6550 5000 60  0000 C CNN
F 3 "" H 6550 5000 60  0000 C CNN
	1    6550 5000
	1    0    0    -1  
$EndComp
Wire Wire Line
	6550 4500 6550 4550
Connection ~ 6550 4500
Wire Wire Line
	6550 4950 6550 5000
$Comp
L R-RESCUE-vcg R42
U 1 1
P 6650 3000
F 0 "R42" V 6730 3000 40  0000 C CNN
F 1 "DNI" V 6657 3001 40  0000 C CNN
F 2 "Resistors_SMD:R_0603" V 6580 3000 30  0001 C CNN
F 3 "" H 6650 3000 30  0000 C CNN
	1    6650 3000
	0    -1   -1   0   
$EndComp
$Comp
L GND-RESCUE-vcg #PWR58
U 1 1
P 7050 2950
F 0 "#PWR58" H 7050 2950 30  0001 C CNN
F 1 "GND" H 7050 2880 30  0001 C CNN
F 2 "" H 7050 2950 60  0000 C CNN
F 3 "" H 7050 2950 60  0000 C CNN
	1    7050 2950
	1    0    0    -1  
$EndComp
Wire Wire Line
	6900 2800 6950 2800
Wire Wire Line
	6950 2800 6950 3000
Wire Wire Line
	6950 3000 6900 3000
Wire Wire Line
	6950 2900 7050 2900
Wire Wire Line
	7050 2900 7050 2950
Connection ~ 6950 2900
Wire Wire Line
	6350 3150 6350 3000
Wire Wire Line
	6350 3000 6400 3000
Connection ~ 6350 3150
Wire Wire Line
	6350 2650 6350 2800
Wire Wire Line
	6350 2800 6400 2800
Connection ~ 6350 2650
$Comp
L C-RESCUE-vcg C35
U 1 1
P 5450 2900
F 0 "C35" V 5350 2950 40  0000 L CNN
F 1 "0.1uF" V 5400 2950 40  0000 L CNN
F 2 "Capacitors_SMD:C_0603" H 5488 2750 30  0001 C CNN
F 3 "" H 5450 2900 60  0000 C CNN
	1    5450 2900
	0    1    1    0   
$EndComp
Wire Wire Line
	5650 2900 5700 2900
Wire Wire Line
	5700 2900 5700 2950
$Comp
L C-RESCUE-vcg C30
U 1 1
P 3850 3500
F 0 "C30" H 3700 3400 40  0000 L CNN
F 1 "0.1uF" H 3650 3600 40  0000 L CNN
F 2 "Capacitors_SMD:C_0603" H 3888 3350 30  0001 C CNN
F 3 "" H 3850 3500 60  0000 C CNN
	1    3850 3500
	-1   0    0    1   
$EndComp
Wire Wire Line
	3850 3700 3850 3750
Wire Notes Line
	1400 4000 4800 4000
$Comp
L SMA J1
U 1 1
P 9150 5500
F 0 "J1" H 9300 5600 60  0000 C CNN
F 1 "SMA" H 9350 5400 60  0001 C CNN
F 2 "footprints:SMA_EDGE" H 9175 5500 60  0001 C CNN
F 3 "" H 9175 5500 60  0000 C CNN
	1    9150 5500
	1    0    0    -1  
$EndComp
Wire Wire Line
	9100 5650 9100 5750
Wire Wire Line
	9150 5650 9150 5700
Wire Wire Line
	9100 5700 9250 5700
Connection ~ 9100 5700
Wire Wire Line
	9200 5700 9200 5650
Connection ~ 9150 5700
Wire Wire Line
	9250 5700 9250 5650
Connection ~ 9200 5700
Wire Wire Line
	8750 3250 8850 3250
Connection ~ 8850 3550
Wire Wire Line
	8750 3150 8850 3150
Connection ~ 8850 3250
Wire Wire Line
	10850 2700 9450 2700
Wire Wire Line
	8750 2850 8850 2850
Wire Wire Line
	8850 2850 8850 2700
Wire Wire Line
	8850 2700 8950 2700
Wire Wire Line
	8750 2950 8950 2950
$Comp
L R-RESCUE-vcg R38
U 1 1
P 3650 4350
F 0 "R38" V 3730 4350 40  0000 C CNN
F 1 "0" V 3657 4351 40  0000 C CNN
F 2 "Resistors_SMD:R_0603" V 3580 4350 30  0001 C CNN
F 3 "" H 3650 4350 30  0000 C CNN
	1    3650 4350
	0    1    1    0   
$EndComp
$Comp
L R-RESCUE-vcg R39
U 1 1
P 3650 4500
F 0 "R39" V 3730 4500 40  0000 C CNN
F 1 "DNI" V 3657 4501 40  0000 C CNN
F 2 "Resistors_SMD:R_0603" V 3580 4500 30  0001 C CNN
F 3 "" H 3650 4500 30  0000 C CNN
	1    3650 4500
	0    1    1    0   
$EndComp
$Comp
L R-RESCUE-vcg R46
U 1 1
P 4900 4350
F 0 "R46" V 4980 4350 40  0000 C CNN
F 1 "DNI" V 4907 4351 40  0000 C CNN
F 2 "Resistors_SMD:R_0603" V 4830 4350 30  0001 C CNN
F 3 "" H 4900 4350 30  0000 C CNN
	1    4900 4350
	0    1    1    0   
$EndComp
$Comp
L R-RESCUE-vcg R79
U 1 1
P 4900 4500
F 0 "R79" V 4980 4500 40  0000 C CNN
F 1 "0" V 4907 4501 40  0000 C CNN
F 2 "Resistors_SMD:R_0603" V 4830 4500 30  0001 C CNN
F 3 "" H 4900 4500 30  0000 C CNN
	1    4900 4500
	0    1    1    0   
$EndComp
Text HLabel 4250 4750 0    60   UnSpc ~ 0
VDD_OUT
Wire Wire Line
	3200 4500 3400 4500
Connection ~ 3250 4500
Wire Wire Line
	3400 4350 3350 4350
Wire Wire Line
	3350 4350 3350 4500
Connection ~ 3350 4500
Wire Wire Line
	5150 4500 5350 4500
Connection ~ 5300 4500
Wire Wire Line
	5200 4350 5200 4500
Connection ~ 5200 4500
Wire Wire Line
	5150 4350 5200 4350
Wire Wire Line
	3900 4350 4650 4350
Wire Wire Line
	3900 4500 4650 4500
Wire Wire Line
	4250 4750 4300 4750
Wire Wire Line
	4300 4750 4300 4500
Connection ~ 4300 4500
Text Label 4200 4350 0    60   ~ 0
VDD_D
$EndSCHEMATC
